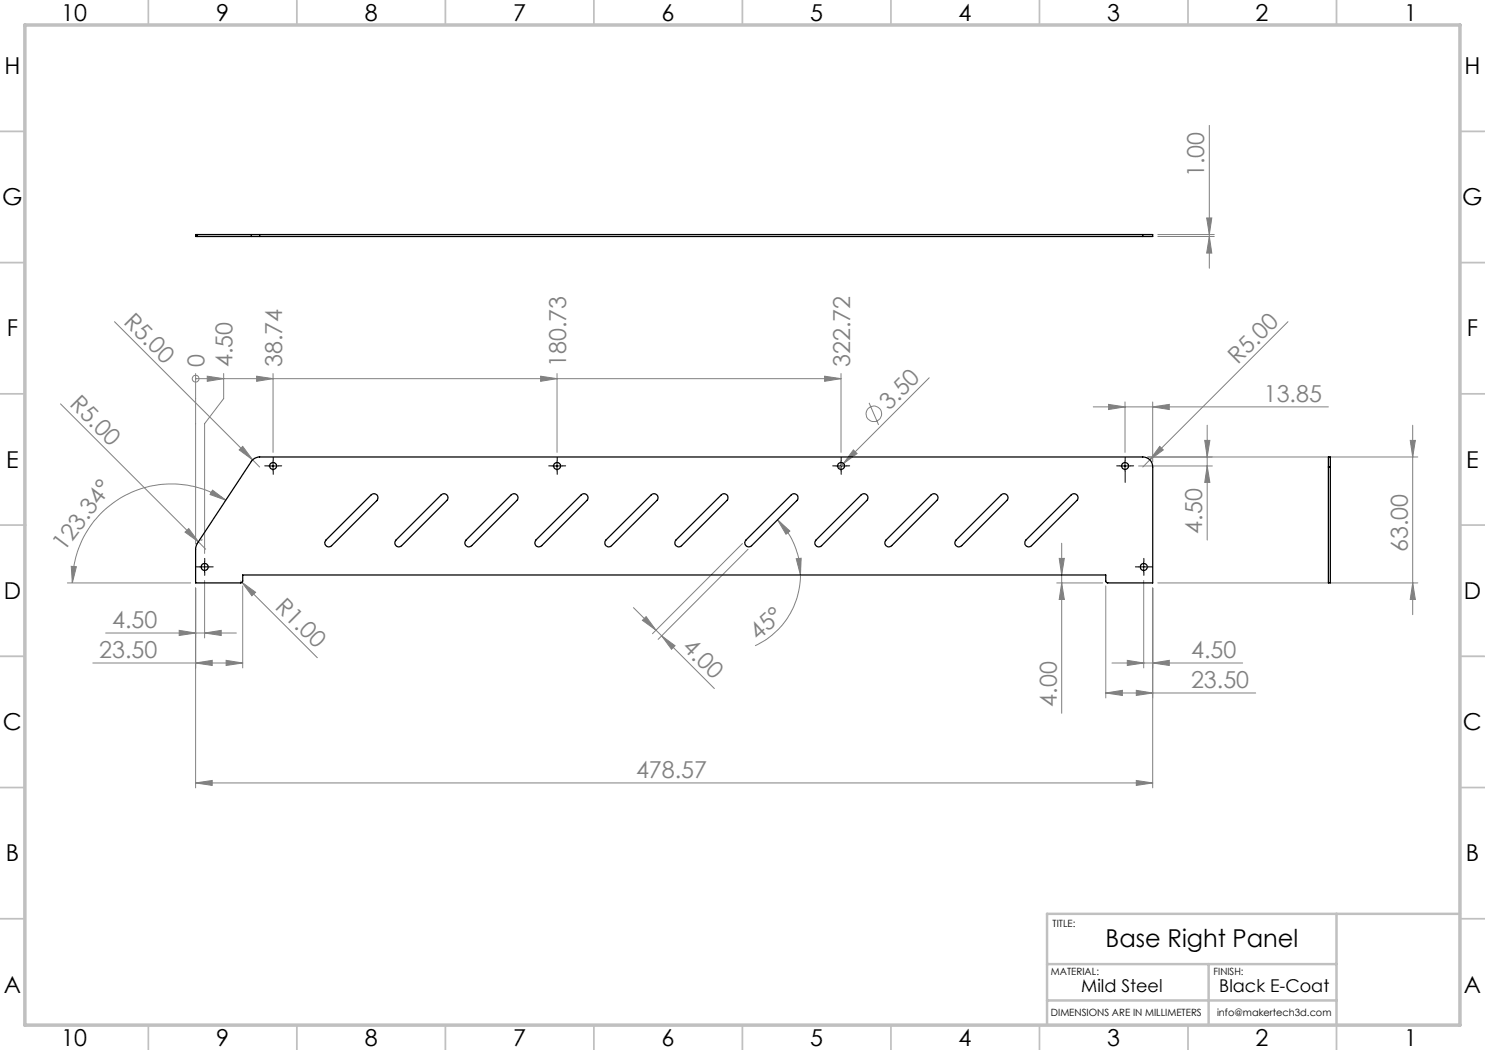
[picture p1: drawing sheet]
<svg xmlns="http://www.w3.org/2000/svg" width="297mm" height="210mm" viewBox="0 0 297 210" stroke-linecap="round" stroke-linejoin="round" font-family="sans-serif">
<g fill="none" stroke="#808080" stroke-width=".2">
<path d="M241.9 25.1v28.5M231.6 46.9h11.3M231.6 47.3h11.3M241.3 43.6h1.1l-.5 3.3zM241.9 47.3l.5 3.3h-1.1zM22.9 64.3l27.6 27.7M39.1 75.7h.1M39.1 74.7v34.1M39.1 75.7h129.1M41.5 75.2l3.2 .5-3.2 .6zM44.7 74.7v5l-3.8 5v26M51.3 75.2l3.3 .5-3.3 .6z"/>
<path d="M54.6 74.7v15.8M108.1 75.2l3.3 .5-3.3 .6zM111.4 74.7v15.8M164.9 75.2l3.3 .5-3.3 .6zM168.2 74.7v15.8M185.8 75.6l-18.1 18.1M257.6 64.3l-27.6 27.7M12.1 80.8l27.6 27.6M42.5 98l2.7 2-3.2-1.1zM47.8 90l.7-.7 2 2.7zM50.5 92l1.4 1.4M170.7 90l.7 .7-2.7 2z"/>
<path d="M173.8 80.6l1.9 4.4M218.7 81.4h47M221.7 80.9l3.3 .5-3.3 .5zM225 80.4v10.1M227.7 93.2h14.8M230 92l-1.4 1.4M230.5 81.4l3.4-.5v1zM230.5 80.4v12M232 89.3l.7 .7-2.7 2zM240.9 88.1h1.1l-.6 3.3zM241.4 85v23M241.4 93.2l.6 3.3h-1.1z"/>
<path d="M282 88.1h1.1l-.6 3.3zM282.5 85v37.9M283.6 91.4h-54M13.5 116.6h24.6M14.3 113.3h1l-.8 3.3zM37 106.4l.7-.7 2 2.7zM39.1 117.6v40M39.7 108.4l1.4 1.4M40.5 107.9l-.4 .2M40.9 116.1v11.5M45.2 100a19.8 19.8 0 0 0-30.7 16.6M48.1 116.2l15.4 15.3"/>
<path d="M48.4 116.5l2.7 2-.7 .7zM48.5 117.2v16.4M148.5 108.7l-18 18M149.6 109.8l-18 18.1M155.5 104l2.5 2.2-.8 .6zM155.5 104a15.6 15.6 0 0 1 4.6 11M159.2 111.8l1-.2-.1 3.4zM160.1 115a15.7 15.7 0 0 1-9.1 14.1M211.3 116.6h9.3M211.8 111.7h1.1l-.6 3.3zM212.3 108.6v34.1M212.3 116.6l.6 3.3h-1.1z"/>
<path d="M221.2 117.2v22.4M228.7 116.1v17.5M230.5 117.6v40M231.6 116.6h52M282.5 116.6l.6 3.3h-1.1zM18.6 132.6h29.9M21.1 126.6h26.2M35.8 126.1l3.3 .5-3.3 .5zM39.1 132.6l3.3-.5v1zM40.9 126.6l3.3-.5v1zM45.2 132.1l3.3 .5-3.3 .5zM126.7 121.5l16.2 16.2"/>
<path d="M128.5 124.1l.7-.8 2 2.7zM132.3 127.2l2.7 1.9-.7 .7zM221.2 138.6l3.3-.5v1zM221.2 138.6h29.9M222.4 132.6h26.1M225.5 132.1l3.2 .5-3.2 .5zM227.3 138.1l3.2 .5-3.2 .5zM230.5 132.6l3.4-.5v1zM39.1 156.6l3.3-.5v1zM39.1 156.6h191.4M227.3 156.1l3.2 .5-3.2 .5z"/>
<circle cx="39.1" cy="75.7" r=".68"/>
<circle cx="174.8" cy="82.8" r="1.56"/>
</g>
<g fill="none" stroke="#000" stroke-width=".2" stroke-dasharray="15.2 1.3 1.3 1.3">
<path d="M53.6 93.2h-.7M54.6 92.2v-.7M54.6 94.2v.7M55.6 93.2h.7M110.4 93.2h-.7M111.4 92.2v-.7M111.4 94.2v.7M112.4 93.2h.7M167.2 93.2h-.7M168.2 92.2v-.7M168.2 94.2v.7M169.2 93.2h.7"/>
<path d="M224 93.2h-.7M225 92.2v-.7M225 94.2v2.3M226 93.2h.7M39.9 113.4h-.7M40.9 112.4v-.7M40.9 114.4v.7M41.9 113.4h.7M227.8 113.4h-.7M228.8 112.4v-.7M228.8 114.4v.7M229.8 113.4h.7"/>
</g>
<path d="M53.6 93.2h2M54.6 92.2v2M110.4 93.2h2M111.4 92.2v2M167.2 93.2h2M168.2 92.2v2M224 93.2h2M225 92.2v2M39.9 113.4h2M40.9 112.4v2M227.8 113.4h2M228.7 112.4v2" fill="none" stroke="#000" stroke-width=".2"/>
<g fill="none" stroke="#c0c0c0" stroke-width=".35">
<path d="M29.7 0v5M59.4 0v5M89.1 0v5M118.8 0v5M148.5 0v5M178.2 0v5M207.9 0v5M237.6 0v5M267.3 0v5M0 26.3h5M292 26.3h5M0 52.5h5"/>
<path d="M292 52.5h5M0 78.8h5M292 78.8h5M0 105h5M5 105h.1M292 105h.1M292 105h5M0 131.3h5M292 131.3h5M0 157.5h5M292 157.5h5M0 183.8h5"/>
<path d="M292 183.8h5M29.7 205v5M59.4 205v5M89.1 205v5M118.8 205v5M148.5 205h.1M148.5 205v5M178.2 205v5M207.9 205v5M237.6 205v5M267.3 205v5"/>
</g>
<path d="M209.4 192.8h57.9M241.7 192.8v12.2M267.3 182.8v22.2M292 182.8h-82.6v22.2M209.4 200.1h57.9" fill="none" stroke="#c0c0c0" stroke-width=".5"/>
<path d="M5 5h287v200h-287z" fill="none" stroke="#c0c0c0" stroke-width=".7"/>
<g fill="#808080">
<path d="M232 89.3l.7 .7-2.7 2z"/>
<path d="M170.7 90l.7 .7-2.7 2z"/>
<path d="M48.4 116.5l2.7 2-.7 .7z"/>
<path d="M41.5 75.2l3.2 .5-3.2 .6zM51.3 75.2l3.3 .5-3.3 .6zM108.1 75.2l3.3 .5-3.3 .6zM164.9 75.2l3.3 .5-3.3 .6z"/>
<path d="M48.5 89.3l-.7 .7 2.7 2zM37 106.4l2.7 2-2-2.7z"/>
<path d="M40.9 126.6l3.3-.5v1zM35.8 126.1l3.3 .5-3.3 .5zM227.3 138.1l3.2 .5-3.2 .5zM221.2 138.6l3.3-.5v1z"/>
<path d="M225.5 132.1l3.2 .5-3.2 .5zM230.5 132.6l3.4-.5v1zM221.7 80.9l3.3 .5-3.3 .5zM230.5 81.4l3.4-.5v1zM39.1 132.6l3.3-.5v1zM45.2 132.1l3.3 .5-3.3 .5zM39.1 156.6l3.3-.5v1zM227.3 156.1l3.2 .5-3.2 .5z"/>
<path d="M159.2 111.8l1-.2-.1 3.4zM155.5 104l2.5 2.2-.8 .6z"/>
<path d="M42.5 98l2.7 2-3.2-1.1zM14.3 113.3h1l-.8 3.3z"/>
<path d="M212.3 116.6l.6 3.3h-1.1zM211.8 111.7h1.1l-.6 3.3zM241.4 93.2l.6 3.3h-1.1zM240.9 88.1h1.1l-.6 3.3z"/>
<path d="M282 88.1h1.1l-.6 3.3zM282.5 116.6l.6 3.3h-1.1zM241.3 43.6h1.1l-.5 3.3zM241.9 47.3l.5 3.3h-1.1z"/>
<path d="M128.5 124.1l.7-.8 2 2.7zM132.3 127.2l2.7 1.9-.7 .7z"/>
</g>
<g fill="none" stroke="#000" stroke-width=".25">
<path d="M39.4 46.9h-.3v.4h.3M39.4 47.3h10.9M39.4 46.9h10.9M39.4 46.9v.4M50.3 47.3h1.6M50.3 46.9h1.6M50.3 46.9v.4M51.9 46.9v.4M51.9 47.3h176.7M51.9 46.9h176.7M228.6 46.9h1.9v.4h-1.9M228.6 46.9v.4"/>
<path d="M50.4 92.1l.6-.5 .7-.2h176.9a1.93 1.93 0 0 1 1.9 2v23.2h-9l-.3-.3v-1.3h-172.7v1.2l-.3 .4h-9.1v-6.9l.2-.7zM102.2 99a.8 .8 0 0 1 1.2 0 .8 .8 0 0 1 0 1.1l-9.1 9a.8 .8 0 0 1-1.1 0 .8 .8 0 0 1 0-1.1zM172.2 99a.8 .8 0 0 1 1.2 0 .8 .8 0 0 1 0 1.1l-9.1 9a.8 .8 0 0 1-1.1 0 .8 .8 0 0 1 0-1.1zM186.2 99a.8 .8 0 0 1 1.2 0 .8 .8 0 0 1 0 1.1l-9.1 9a.8 .8 0 0 1-1.1 0 .8 .8 0 0 1 0-1.1zM200.2 99a.8 .8 0 0 1 1.2 0 .8 .8 0 0 1 0 1.1l-9.1 9a.8 .8 0 0 1-1.1 0 .8 .8 0 0 1 0-1.1zM265.7 93.4v-2h.4v2M265.7 93.4v23.2h.4v-23.2M265.7 93.4h.4M65.2 108l9-9a.81 .81 0 0 1 1.2 0 .81 .81 0 0 1 0 1.1l-9.1 9a.8 .8 0 0 1-1.1 0 .8 .8 0 0 1 0-1.1zM79.2 108l9-9a.8 .8 0 0 1 1.2 0 .8 .8 0 0 1 0 1.1l-9.1 9a.8 .8 0 0 1-1.1 0 .8 .8 0 0 1 0-1.1zM107.2 108l9-9a.8 .8 0 0 1 1.2 0 .8 .8 0 0 1 0 1.1l-9.1 9a.81 .81 0 0 1-1.1 .1 .81 .81 0 0 1 0-1.2zM121.2 108l9-9a.8 .8 0 0 1 1.2 0 .8 .8 0 0 1 0 1.1l-9.1 9a.8 .8 0 0 1-1.1 0 .8 .8 0 0 1 0-1.1z"/>
<path d="M135.2 108l9.1-9a.8 .8 0 0 1 1.1 0 .8 .8 0 0 1 0 1.1l-9.1 9a.8 .8 0 0 1-1.1 0 .8 .8 0 0 1 0-1.1zM149.2 108l9.1-9a.8 .8 0 0 1 1.1 0 .8 .8 0 0 1 0 1.1l-9.1 9a.8 .8 0 0 1-1.1 0 .8 .8 0 0 1 0-1.1zM205.2 108l9-9a.8 .8 0 0 1 1.2 0 .8 .8 0 0 1 0 1.1l-9.1 9a.8 .8 0 0 1-1.1 0 .8 .8 0 0 1 0-1.1z"/>
<circle cx="54.6" cy="93.2" r=".69"/>
<circle cx="111.4" cy="93.2" r=".69"/>
<circle cx="168.2" cy="93.2" r=".69"/>
<circle cx="225" cy="93.2" r=".69"/>
<circle cx="40.9" cy="113.4" r=".71"/>
<circle cx="228.8" cy="113.4" r=".7"/>
</g>
<text font-size="4.9" x="221.1" y="189.4">Base Right Panel</text>
<g font-size="4.7">
<text x="12.2" y="4.2">10</text>
<text x="43.2" y="4.2">9</text>
<text x="72.9" y="4.2">8</text>
<text x="102.6" y="4.2">7</text>
<text x="132.3" y="4.2">6</text>
<text x="162" y="4.2">5</text>
<text x="191.7" y="4.2">4</text>
<text x="221.4" y="4.2">3</text>
<text x="251.1" y="4.2">2</text>
<text x="280.8" y="4.2">1</text>
<text x=".9" y="14.8">H</text>
<text x="292.9" y="14.8">H</text>
<text x=".5" y="41">G</text>
<text x="292.4" y="41">G</text>
<text x="1.4" y="67.3">F</text>
<text x="293.4" y="67.3">F</text>
<text x="1.2" y="93.5">E</text>
<text x="293.2" y="93.5">E</text>
<text x=".8" y="119.8">D</text>
<text x="292.8" y="119.8">D</text>
<text x=".6" y="146">C</text>
<text x="292.6" y="146">C</text>
<text x="1.2" y="172.3">B</text>
<text x="293.2" y="172.3">B</text>
<text x=".8" y="198.5">A</text>
<text x="292.8" y="198.5">A</text>
<text x="12.2" y="209.2">10</text>
<text x="43.2" y="209.2">9</text>
<text x="72.9" y="209.2">8</text>
<text x="102.6" y="209.2">7</text>
<text x="132.3" y="209.2">6</text>
<text x="162" y="209.2">5</text>
<text x="191.7" y="209.2">4</text>
<text x="221.4" y="209.2">3</text>
<text x="251.1" y="209.2">2</text>
<text x="280.8" y="209.2">1</text>
</g>
<g font-size="4.7" fill="#808080">
<text x="240.9" y="35.4" transform="rotate(-90 240.9 35.4)">1.00</text>
<text x="24.5" y="64.5" transform="rotate(45 24.5 64.5)">R5.00</text>
<text x="40.9" y="73.4" transform="rotate(-90 40.9 73.4)">0</text>
<text x="46.5" y="73.4" transform="rotate(-90 46.5 73.4)">4.50</text>
<text x="56.4" y="73.4" transform="rotate(-90 56.4 73.4)">38.74</text>
<text x="113.2" y="73.4" transform="rotate(-90 113.2 73.4)">180.73</text>
<text x="170" y="73.4" transform="rotate(-90 170 73.4)">322.72</text>
<text x="247.6" y="72.9" transform="rotate(-45 247.6 72.9)">R5.00</text>
<text x="13.7" y="81" transform="rotate(45 13.7 81)">R5.00</text>
<text x="177.8" y="82.1" transform="rotate(-45 177.8 82.1)">3.50</text>
<text x="252.8" y="80.4">13.85</text>
<text x="240.5" y="106.7" transform="rotate(-90 240.5 106.7)">4.50</text>
<text x="12.8" y="110.4" transform="rotate(-53 12.8 110.4)">123.34°</text>
<text x="281.6" y="110.4" transform="rotate(-90 281.6 110.4)">63.00</text>
<text x="22.5" y="125.6">4.50</text>
<text x="54.8" y="121.5" transform="rotate(45 54.8 121.5)">R1.00</text>
<text x="19.9" y="131.6">23.50</text>
<text x="136.3" y="129.7" transform="rotate(45 136.3 129.7)">4.00</text>
<text x="151.6" y="128.2" transform="rotate(-42 151.6 128.2)">45°</text>
<text x="238.2" y="131.6">4.50</text>
<text x="238.2" y="137.6">23.50</text>
<text x="211.3" y="141.3" transform="rotate(-90 211.3 141.3)">4.00</text>
<text x="127.2" y="155.6">478.57</text>
</g>
<g font-size="3.5">
<text x="216.2" y="198.3">Mild Steel</text>
<text x="243.9" y="198.3">Black E-Coat</text>
</g>
<g font-size="2">
<text x="210.5" y="185.4">TITLE:</text>
<text x="210.2" y="195">MATERIAL:</text>
<text x="242.7" y="195">FINISH:</text>
<text x="210.2" y="203.2">DIMENSIONS ARE IN MILLIMETERS</text>
<text x="243.4" y="203.2">info@makertech3d.com</text>
</g>
</svg>
